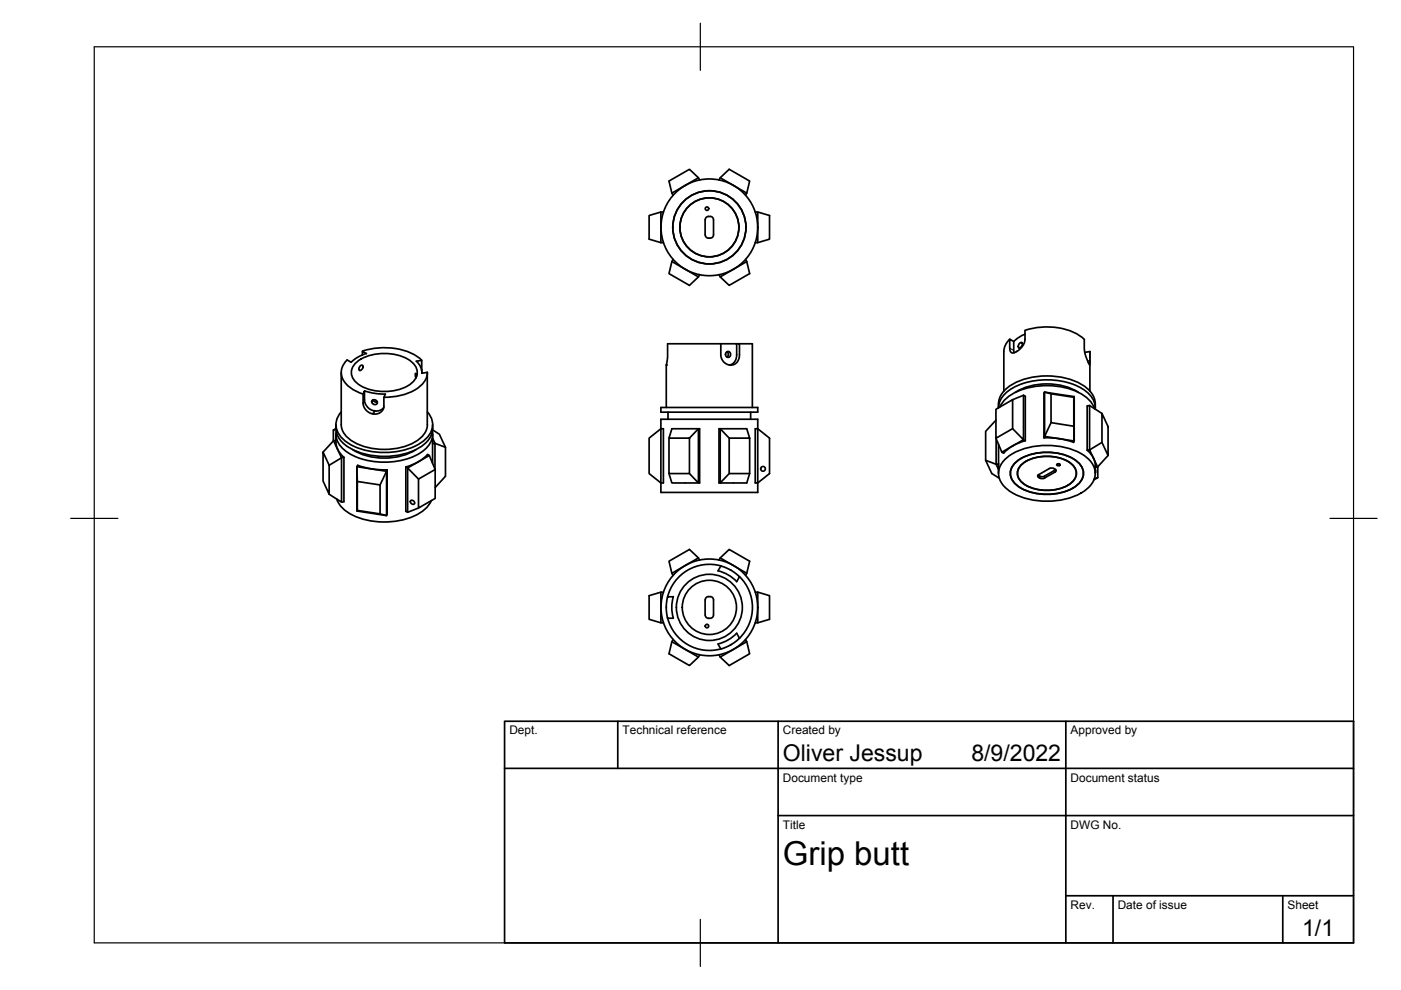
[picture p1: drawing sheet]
<svg xmlns="http://www.w3.org/2000/svg" width="297mm" height="210mm" viewBox="0 0 297 210" stroke-linecap="round" stroke-linejoin="round" font-family="sans-serif">
<!-- layer: Visible -->
<g fill="none" stroke="#000" stroke-width=".36">
<path d="M148.1 37.7l-1.9-1.8-4.4 2.5 .7 2.6 .2 .4M148.3 38.2l-.2-.5-5.6 3.3M152.4 38.2l.3-.5 1.9-1.8 4.3 2.5-.6 2.6M152.7 37.7l5.6 3.3-.2 .4M140.1 45l-2.5 .7v5l2.5 .7h.6M140.7 45h-.6v6.4M142.5 55.4l-.7 2.6 4.4 2.5 1.9-1.8 .2-.5M142.7 55l-.2 .4 5.6 3.3M149.5 49.8a.78 .78 0 0 0 1.1 .7M150.6 45.9a.78 .78 0 0 0-1.1 .7v3.2M150.6 45.9a.71 .71 0 0 1 .7 .7v3.2M151.3 49.8a.71 .71 0 0 1-.7 .7"/>
<path d="M158.1 55l.2 .4 .6 2.6-4.3 2.5-1.9-1.8M158.3 55.4l-5.6 3.3-.3-.5M160.1 45h.6l2.5 .7v5l-2.5 .7M160.7 45v6.4h-.6M72.3 79v11M73.6 76.3l.8 .5M73.6 76.3a3.6 3.6 0 0 0 .7 5.9l1.2 .8 1.5 .6M75.7 76.7a10.4 10.4 0 0 1 11.5 0 2.74 2.74 0 0 1 0 4.6 10.4 10.4 0 0 1-11.5 0 2.74 2.74 0 0 1 0-4.6zM76.4 77.5l.4-.1 .2 .4-.2 .4-.5 .4-.2-.5zM76.8 75.3v-.8l.9 .4-1.9 .8-1.3 1.1M76.8 74.4a13.9 13.9 0 0 1 12.1 1.5l.5 .5M88.3 79.8l-.2-.6 .1 1"/>
<path d="M89.4 79.1l-.2-1.3-.9-1.2 1.1-.2 .1 2.7M90.6 78.9l-1.1 .2v-.1M90.6 79v11M90.6 78.9a4.9 4.9 0 0 1-3.3 4.1l-1.5 .6-1.7 .4-2.7 .2M152.8 72.9h-11.3v2.8l-.2 1.7v9M152.8 72.9v2.6l.2 .7 .5 .6a1.9 1.9 0 0 0 2.3 .4 1.9 1.9 0 0 0 1-2v-2.3h-.6M152.8 72.9h3.4l-.1 3.2-.6 .9-.8 .4M153.9 74.8l.4-.3 .5 .3 .1 .5-.3 .4-.3 .1-.4-.3zM154.1 74.6l.3 .4v.4l-.3 .3M156.8 72.9h2.7v13.5M214.1 71.9l-.7 .8-.5 1.4-.1 8.8M214.9 72.4l.1 2.4"/>
<path d="M214.9 72.4l-.8-.5v2.2a.75 .75 0 0 0 .5 .7 .75 .75 0 0 0 .8-.2M216.2 72.8l.4-.2 .2 .5-.4 .5-.4 .2-.1-.5zM217.3 70.1v2l-.1 .6-.8 1.1-1 .8M217.3 70a13.9 13.9 0 0 1 12.1 1.5l.5 .5M217.3 70.8l-1.3 .7-1 .9M229.9 72l.1 2.6 .7 2.3M230 74.7l1.1-.2-.1 2.9-.2-.4M230.8 76.8v.1M231.1 74.5v8.4M69.8 98.7l-1.3-2.8v6.1l1.3 2.8v-6.1l2.6-1.6v9.4l-2.6-1.7M70.7 93.4l1.7 3.7 .5-.1M71.2 93.4h-.5l-2.2 2.5"/>
<path d="M71.2 90.9l-.5 .3v2.3M71.2 90v.9M71.2 92.1v1.6M71.2 93.7a4.3 4.3 0 0 0 1.7 3.3M71.2 91.1l-.5 .1M71.3 91.5a4.6 4.6 0 0 0 2.8 4.7 15.6 15.6 0 0 0 15.6-.6 4.3 4.3 0 0 0 2-4.1M72.3 90a4.8 4.8 0 0 0 3.2 4 14.3 14.3 0 0 0 12.9-.5 4.5 4.5 0 0 0 2.2-3.5M72.4 87.3a3.9 3.9 0 0 0 .7 6.1 15.5 15.5 0 0 0 13.9 1.6 6.7 6.7 0 0 0 4.7-4.5 3.9 3.9 0 0 0-1.1-3.2M72.9 97v9.4l-.5 .1M74.8 95.3a13.4 13.4 0 0 0 13.4 0M77.3 82.9l2.4 .5 2 .2M78.9 84.9l.3-.2 .6 .2 .2 .3v.4l-.3 .2-.6-.1-.3-.4z"/>
<path d="M79.1 84.8l.4 .4h.5M79.3 87.1h-.1a2.54 2.54 0 0 1-1.9-2.3v-1.9l-.3 .7 .1 2.5 .8 1.1 1.1 .5M79.3 87.1h.2M81.4 86.4l-.8 .6-1.1 .1M81.7 83.6l-.3 .7v1.8a1.81 1.81 0 0 1-2.4 1.6M82.1 99.6l-3.3-.2-3-.8-.1 .3v9.4M86 99l.4 .2v9.4l-.4-.2zM86.1 99a9.8 9.8 0 0 0 4.6-2.7l.3 .3-4.6 2.6 2.3 2.4M91 96.6l1.3 2.9v6.2l-3.6 2v-6.1l3.6-2.1M91.7 91.1l1.5 1 1.2 2.7v6.2l-2.1 2.4M91.7 94.1l.5-.1v5.4M91.7 94.1v4.1"/>
<path d="M91.7 92.1v2M91.7 90a4.9 4.9 0 0 1-3 5 15.7 15.7 0 0 1-15.3-.5 4.8 4.8 0 0 1-2.2-3.6M91.7 92.9l.5 1.1 2.2 .8M140.1 88.9h20.6v2l2.5 2v7.5l-2.5 2v2h-20.6v-2h.6v-11.5h-.6v11.5l-2.5-2v-7.5l2.5-2zM140.1 86.4h20.6v1h-20.6zM141.6 87.4v1.5M141.8 92.9l.7-2h5.8v11.5h-5.8l-.7-2M146.2 92.9h-4.4v7.5h4.4v-7.5l1.9-2v11.5l-1.9-2M152.4 90.9h.3v11.5h-.3zM154.6 92.9l-1.9-2h5.6l.6 2v7.5h-4.3v-7.5h4.3M159.2 87.4v1.5M160.1 90.9h.6v11.5h-.6z"/>
<path d="M211.2 92.9l1.2 3 .4 .2a9.5 9.5 0 0 1 4.6-2.7M211.2 89.1l-2.2 2.4v6.1l1.3 2.8 1.6 1M211.2 93v5.4l-2.2-.8M211.7 85.6v.9a5.8 5.8 0 0 1 4.2-4.8 15.8 15.8 0 0 1 14.2 1.1 4.5 4.5 0 0 1 2.1 3.9M211.7 85.6a5.1 5.1 0 0 1 3-4.2 15.7 15.7 0 0 1 15.4 .6 4.8 4.8 0 0 1 2.1 3.6M211.7 94.2v4.2h-.5l.5 1.1M211.7 98.4v2M212 86.3a8.7 8.7 0 0 1 6.5-4.2 15.4 15.4 0 0 1 11.5 1.9 5.3 5.3 0 0 1 2.1 2.6M212.9 97.6a13.2 13.2 0 0 1 10.4-3.1 11 11 0 0 1 8.3 3.8 4 4 0 0 1-1.4 5.6 15.4 15.4 0 0 1-16.5 0 4 4 0 0 1-.8-6.3zM215 98.4a10.2 10.2 0 0 1 8.6-2.4 7.9 7.9 0 0 1 5.8 3 3 3 0 0 1-1.1 4 11.6 11.6 0 0 1-12.6 0 3 3 0 0 1-.7-4.6zM215.3 83.2a13.4 13.4 0 0 1 13.4 0M216.8 98.3a9.3 9.3 0 0 1 10.3 0 2.46 2.46 0 0 1 0 4.1 9.3 9.3 0 0 1-10.3 0 2.46 2.46 0 0 1 0-4.1z"/>
<path d="M217 83.8l-2.3 .9v6.2l-3.5 2v-6.1l3.5-2.1M217 83.8v9.4l-2.3-2.3M217 83.8l.4 .2v9.4M217.4 93.4l-.4-.2-4.6 2.7M221.3 92.8l3.3 .2 3 .8M221.5 83.1v9.4l-.2 .3v-9.4zM222.8 89.6l-1.3 2.9 6.3 1-.2 .3M222.8 83.5l-1.3-.4 6.3 1M223.8 99.6l-2.6 1.5h-.5l-.5-.3M224.1 98.4l.4-.1 .3 .3-.5 .1-.3-.1zM224.3 98.3h.2M227.8 84.1l-.1 6.3-4.9-.8v-6.1l4.9 .7"/>
<path d="M227.8 84.1v9.4l-.1-3.1M230.5 86.1l.5-.1v9.4l-.5 .1zM230.5 95.5a4.5 4.5 0 0 1 1.7 3.2v1.7M231 86l2.6 1.7M232.2 99.5v.7M232.2 85.6v.9M232.7 99v2.3l-.8 .4M233.6 93.8l-2.6 1.6 1.7 3.6-.5 .1M233.6 87.7l1.3 2.7v6.2l-1.3-2.8zM234.9 96.6l-2.2 2.4M71.4 105.8a7.9 7.9 0 0 0 6 4.4 15.4 15.4 0 0 0 12.5-2l1.2-1.3 .4-.8M75.8 102.1l-.1-3.2 6.3 1 .1-.3v9.4l-.1 .3-6.3-1 .1-.1"/>
<path d="M80.6 102.8l-4.8-.7v6.1l4.8 .8v-6.2l1.4-2.9v9.4l-1.4-.3M87.1 106.1a.51 .51 0 0 1 .7 .2 .51 .51 0 0 1-.1 .6l-.6-.2-.1-.3zM88.7 107.7l-2.3 .9M148.1 118.3l-5.6 3.3 .2 .4M148.3 118.8l-.2-.5-1.9-1.8-4.4 2.5 .7 2.6M152.4 118.8l.3-.5 5.6 3.3M152.7 118.3l1.9-1.8 4.3 2.5-.6 2.6-.2 .4M152.8 120a9.1 9.1 0 0 0-11.2 6.5M154.6 100.4l-1.9 2h5.6l.6-2M220.1 100.7l.1 .1M220.2 100.7l2.3-1.4h.7a.74 .74 0 0 1 .7 .6l-2.7 1.6h-.5l-.5-.3M220.2 100.6l-.2 .4 .2 .2"/>
<path d="M232.7 101.3l-.7 .1M140.1 125.6v6.5h.6M140.7 125.6h-.6l-2.5 .7v5l2.5 .8M141.3 128.9l.2-2.4h1.3l-.4 2 .3 2.6h-1.2l-.2-2.2M141.6 131.1a9.1 9.1 0 0 0 11.2 6.5M142.5 136.1l5.6 3.2 .2-.5M142.7 135.6l-.2 .5-.7 2.5 4.4 2.5 1.9-1.8M150.2 126.5h.4M150.2 126.5a.75 .75 0 0 0-.7 .7v3.2a.78 .78 0 0 0 1.1 .7M150.6 126.5a.71 .71 0 0 1 .7 .7v3.2a.71 .71 0 0 1-.7 .7M152.2 136.6l2.5-1.1 1.5-1.2 .6 1-1.6 1.3-2.1 .9-.3 .1zM152.2 121l1.3 .4 1.2 .7 1.5 1.2"/>
<path d="M154.9 120.9l-2.1-.9-.6 1M154.9 120.8l.1 .1M155 120.9l1.8 1.4-.6 1M156.8 122.3a9.1 9.1 0 0 1 0 13M158.1 135.6l.2 .5-5.6 3.2M158.3 136.1l.6 2.5-4.3 2.5-1.9-1.8-.3-.5M160.1 125.6h.6v6.5M160.7 125.6l2.5 .7v5l-2.5 .8h-.6"/>
<circle cx="149.9" cy="44.2" r=".37"/>
<circle cx="150.4" cy="48.2" r="10.3"/>
<circle cx="150.4" cy="48.2" r="7.8"/>
<circle cx="150.4" cy="48.2" r="6.3"/>
<circle cx="161.8" cy="99.4" r=".5"/>
<circle cx="149.9" cy="132.7" r=".37"/>
<circle cx="150.4" cy="128.8" r="10.3"/>
<circle cx="150.4" cy="128.8" r="5.7"/>
<circle cx="150.4" cy="128.8" r="7"/>
</g>
<circle cx="141.3" cy="77.4" r=".18" fill="#000"/>
<!-- layer: Visible Narrow -->
<path d="M89.4 78.3h.1M214.1 73.8l.8 .5M231.1 76.4l-.5 .1M77.3 84.8l-.3 .7M79.3 87.1l-.3 .6M79.5 87.1l-.3 .7M223.7 99.7v.4M220.2 100.8v.4M220.5 101v.4M221.4 101v.4" fill="none" stroke="#000" stroke-width=".21"/>
<!-- layer: Border -->
<path d="M20 9.9h267v190h-267zM148.5 4.9v10M15 109.9h10M282 109.9h10M148.5 194.9v10" fill="none" stroke="#000" stroke-width=".25"/>
<!-- layer: TitleBlock -->
<path d="M107 152.9h180v47h-180zM131 152.9v10M165 152.9v47M226 152.9v47M107 162.9h180M165 172.9h122M226 189.9h61M236 189.9v10M272 189.9v10" fill="none" stroke="#000" stroke-width=".36"/>
<text font-size="7" x="166" y="183.4">Grip butt</text>
<g font-size="4.9">
<text x="166" y="161.4">Oliver Jessup</text>
<text x="206" y="161.4">8/9/2022</text>
<text x="276.1" y="198.6">1/1</text>
</g>
<g font-size="2.5">
<text x="108" y="155.7">Dept.</text>
<text x="132" y="155.7">Technical reference</text>
<text x="166" y="155.7">Created by</text>
<text x="227" y="155.7">Approved by</text>
<text x="166" y="165.7">Document type</text>
<text x="227" y="165.7">Document status</text>
<text x="166" y="175.7">Title</text>
<text x="227" y="175.7">DWG No.</text>
<text x="227" y="192.7">Rev.</text>
<text x="237" y="192.7">Date of issue</text>
<text x="273" y="192.7">Sheet</text>
</g>
</svg>
